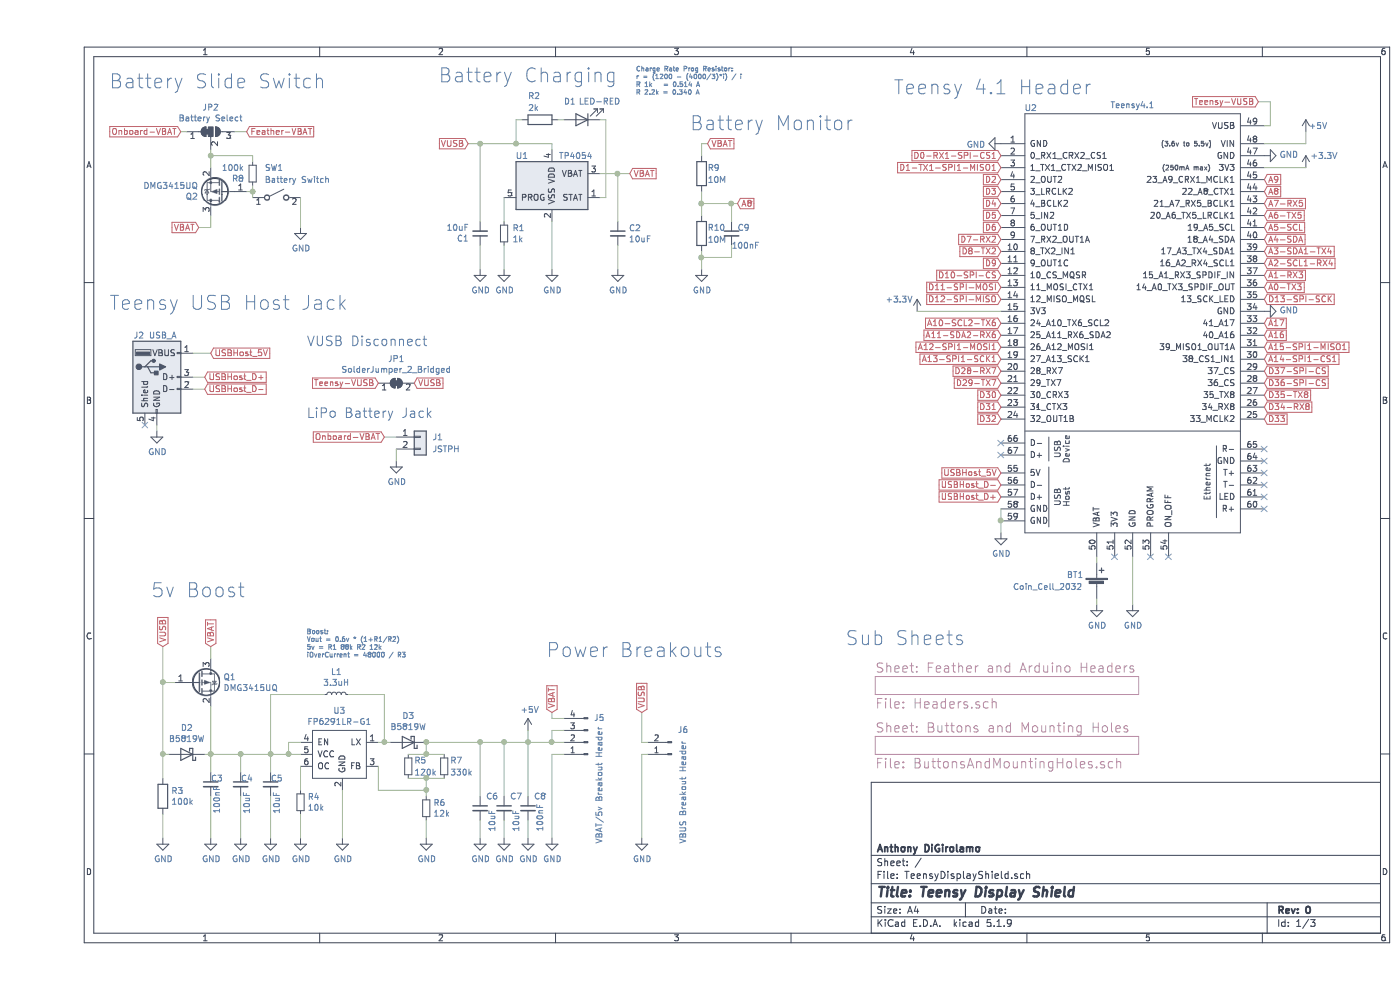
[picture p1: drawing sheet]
EESchema Schematic File Version 4
EELAYER 30 0
EELAYER END
$Descr A4 11693 8268
encoding utf-8
Sheet 1 3
Title "Teensy Display Shield"
Date ""
Rev "0"
Comp "Anthony DiGirolamo"
Comment1 ""
Comment2 ""
Comment3 ""
Comment4 ""
$EndDescr
$Comp
L power:GND #PWR010
U 1 1
P 1050 7000
F 0 "#PWR010" H 1050 6750 50  0001 C CNN
F 1 "GND" H 1055 6827 50  0000 C CNN
F 2 "" H 1050 7000 50  0001 C CNN
F 3 "" H 1050 7000 50  0001 C CNN
	1    1050 7000
	1    0    0    -1  
$EndComp
$Comp
L power:GND #PWR011
U 1 1
P 1450 7000
F 0 "#PWR011" H 1450 6750 50  0001 C CNN
F 1 "GND" H 1455 6827 50  0000 C CNN
F 2 "" H 1450 7000 50  0001 C CNN
F 3 "" H 1450 7000 50  0001 C CNN
	1    1450 7000
	1    0    0    -1  
$EndComp
Text GLabel 1450 2950 2    50   Input ~ 0
USBHost_5V
Text GLabel 1400 3250 2    50   Input ~ 0
USBHost_D-
Text GLabel 1400 3150 2    50   Input ~ 0
USBHost_D+
Text GLabel 8050 3950 0    50   Input ~ 0
USBHost_5V
Text GLabel 10250 2300 2    50   Input ~ 0
A1-RX3
Text GLabel 10250 3500 2    50   Input ~ 0
D33
Text GLabel 10250 3400 2    50   Input ~ 0
D34-RX8
Text GLabel 10250 3300 2    50   Input ~ 0
D35-TX8
Text GLabel 10250 3200 2    50   Input ~ 0
D36-SPI-CS
Text GLabel 10250 3100 2    50   Input ~ 0
D37-SPI-CS
Text GLabel 10250 3000 2    50   Input ~ 0
A14-SPI1-CS1
Text GLabel 10250 2900 2    50   Input ~ 0
A15-SPI1-MISO1
Text GLabel 10250 2800 2    50   Input ~ 0
A16
Text GLabel 10250 2700 2    50   Input ~ 0
A17
Text GLabel 8050 3500 0    50   Input ~ 0
D32
Text GLabel 8050 3400 0    50   Input ~ 0
D31
Text GLabel 8050 3300 0    50   Input ~ 0
D30
Text GLabel 8050 3000 0    50   Input ~ 0
A13-SPI1-SCK1
Text GLabel 8050 2900 0    50   Input ~ 0
A12-SPI1-MOSI1
Text GLabel 8050 2800 0    50   Input ~ 0
A11-SDA2-RX6
Text GLabel 8050 2700 0    50   Input ~ 0
A10-SCL2-TX6
Text GLabel 10200 850  0    50   Input ~ 0
Teensy-VUSB
Text GLabel 8050 2500 0    50   Input ~ 0
D12-SPI-MISO
Text GLabel 8050 2400 0    50   Input ~ 0
D11-SPI-MOSI
Text GLabel 8050 2300 0    50   Input ~ 0
D10-SPI-CS
Text GLabel 8050 2200 0    50   Input ~ 0
D9
Text GLabel 8050 2100 0    50   Input ~ 0
D8-TX2
Text GLabel 8050 2000 0    50   Input ~ 0
D7-RX2
Text GLabel 8050 1900 0    50   Input ~ 0
D6
Text GLabel 8050 1800 0    50   Input ~ 0
D5
Text GLabel 8050 1700 0    50   Input ~ 0
D4
Text GLabel 8050 1600 0    50   Input ~ 0
D3
Text GLabel 8050 1500 0    50   Input ~ 0
D2
Text GLabel 8050 1400 0    50   Input ~ 0
D1-TX1-SPI1-MISO1
Text GLabel 8050 1300 0    50   Input ~ 0
D0-RX1-SPI-CS1
Text GLabel 10250 1500 2    50   Input ~ 0
A9
Text GLabel 10250 1600 2    50   Input ~ 0
A8
Text GLabel 10250 1700 2    50   Input ~ 0
A7-RX5
Text GLabel 10250 1800 2    50   Input ~ 0
A6-TX5
Text GLabel 10250 2500 2    50   Input ~ 0
D13-SPI-SCK
Text GLabel 10250 2400 2    50   Input ~ 0
A0-TX3
Text GLabel 10250 2200 2    50   Input ~ 0
A2-SCL1-RX4
Text GLabel 10250 2000 2    50   Input ~ 0
A4-SDA
Text GLabel 10250 1900 2    50   Input ~ 0
A5-SCL
Text GLabel 8050 4150 0    50   Input ~ 0
USBHost_D+
Text GLabel 8050 4050 0    50   Input ~ 0
USBHost_D-
$Comp
L power:+3.3V #PWR019
U 1 1
P 10600 1400
F 0 "#PWR019" H 10600 1250 50  0001 C CNN
F 1 "+3.3V" H 10750 1500 50  0000 C CNN
F 2 "" H 10600 1400 50  0001 C CNN
F 3 "" H 10600 1400 50  0001 C CNN
	1    10600 1400
	1    0    0    -1  
$EndComp
$Comp
L power:GND #PWR09
U 1 1
P 9150 5050
F 0 "#PWR09" H 9150 4800 50  0001 C CNN
F 1 "GND" H 9155 4877 50  0000 C CNN
F 2 "" H 9150 5050 50  0001 C CNN
F 3 "" H 9150 5050 50  0001 C CNN
	1    9150 5050
	1    0    0    -1  
$EndComp
$Comp
L power:GND #PWR021
U 1 1
P 1000 3600
F 0 "#PWR021" H 1000 3350 50  0001 C CNN
F 1 "GND" H 1005 3427 50  0000 C CNN
F 2 "" H 1000 3600 50  0001 C CNN
F 3 "" H 1000 3600 50  0001 C CNN
	1    1000 3600
	1    0    0    -1  
$EndComp
Wire Wire Line
	1450 5400 1450 5500
Wire Wire Line
	10200 850  10300 850 
Wire Wire Line
	10300 850  10300 1050
Wire Wire Line
	10300 1050 10250 1050
Wire Wire Line
	10250 1400 10600 1400
Text Notes 7150 800  0    118  ~ 0
Teensy 4.1 Header
Text Notes 950  5000 0    118  ~ 0
5v Boost
Text GLabel 10250 2100 2    50   Input ~ 0
A3-SDA1-TX4
Text GLabel 8050 3100 0    50   Input ~ 0
D28-RX7
Text GLabel 8050 3200 0    50   Input ~ 0
D29-TX7
$Comp
L Teensy:Teensy4.1 U2
U 1 1
P 9150 3350
F 0 "U2" H 8300 5800 50  0000 C CNN
F 1 "Teensy4.1" H 9150 5824 50  0000 C CNN
F 2 "Teensy:Teensy41NoEthernet" H 8750 3750 50  0001 C CNN
F 3 "" H 8750 3750 50  0001 C CNN
	1    9150 3350
	1    0    0    -1  
$EndComp
$Comp
L Device:R R3
U 1 1
P 1050 6650
F 0 "R3" H 1120 6696 50  0000 L CNN
F 1 "100k" H 1120 6605 50  0000 L CNN
F 2 "Resistor_SMD:R_0603_1608Metric_Pad0.98x0.95mm_HandSolder" V 980 6650 50  0001 C CNN
F 3 "https://lcsc.com/product-detail/Chip-Resistor-Surface-Mount_Uniroyal-Elec-0603WAF1003T5E_C25803.html/?href=jlc-SMT" H 1050 6650 50  0001 C CNN
F 4 "C25803" H 1050 6650 50  0001 C CNN "LCSC"
	1    1050 6650
	1    0    0    -1  
$EndComp
$Comp
L Connector:USB_A J2
U 1 1
P 1000 3150
F 0 "J2" H 850 3500 50  0000 C CNN
F 1 "USB_A" H 1050 3500 50  0000 C CNN
F 2 "Connector_USB:USB_A_Molex_67643_Horizontal" H 1150 3100 50  0001 C CNN
F 3 " ~" H 1150 3100 50  0001 C CNN
	1    1000 3150
	1    0    0    -1  
$EndComp
Wire Wire Line
	1000 3550 1000 3600
NoConn ~ 900  3550
NoConn ~ 8050 3700
NoConn ~ 8050 3800
NoConn ~ 10250 3750
NoConn ~ 10250 3850
NoConn ~ 10250 3950
NoConn ~ 10250 4050
NoConn ~ 10250 4150
NoConn ~ 10250 4250
NoConn ~ 9000 4650
NoConn ~ 9300 4650
NoConn ~ 9450 4650
$Comp
L Device:Battery_Cell BT1
U 1 1
P 8850 4900
F 0 "BT1" H 8600 5000 50  0000 L CNN
F 1 "Coin_Cell_2032" H 8150 4900 50  0000 L CNN
F 2 "Teensy:CoinCell2032HarwinS8421-45R-HandSolder" V 8850 4960 50  0001 C CNN
F 3 "~" V 8850 4960 50  0001 C CNN
	1    8850 4900
	1    0    0    -1  
$EndComp
$Comp
L power:GND #PWR08
U 1 1
P 8850 5050
F 0 "#PWR08" H 8850 4800 50  0001 C CNN
F 1 "GND" H 8855 4877 50  0000 C CNN
F 2 "" H 8850 5050 50  0001 C CNN
F 3 "" H 8850 5050 50  0001 C CNN
	1    8850 5050
	1    0    0    -1  
$EndComp
Wire Wire Line
	1450 5900 1450 6300
Text Notes 2250 5500 0    39   ~ 0
Boost:\nVout = 0.6v * (1+R1/R2)\n5v = R1 88k R2 12k\niOverCurrent = 48000 / R3
$Comp
L Device:R_Small R4
U 1 1
P 2200 6700
F 0 "R4" H 2259 6746 50  0000 L CNN
F 1 "10k" H 2259 6655 50  0000 L CNN
F 2 "Resistor_SMD:R_0603_1608Metric_Pad0.98x0.95mm_HandSolder" H 2200 6700 50  0001 C CNN
F 3 "https://lcsc.com/product-detail/Chip-Resistor-Surface-Mount_Uniroyal-Elec-0603WAF1002T5E_C25804.html/?href=jlc-SMT" H 2200 6700 50  0001 C CNN
F 4 "C25804" H 2200 6700 50  0001 C CNN "LCSC"
	1    2200 6700
	1    0    0    -1  
$EndComp
$Comp
L Device:C_Small C5
U 1 1
P 1950 6550
F 0 "C5" H 1950 6600 50  0000 L CNN
F 1 "10uF" V 2000 6300 50  0000 L CNN
F 2 "Capacitor_SMD:C_1206_3216Metric_Pad1.33x1.80mm_HandSolder" H 1950 6550 50  0001 C CNN
F 3 "https://lcsc.com/product-detail/Multilayer-Ceramic-Capacitors-MLCC-SMD-SMT_SAMSUNG_CL31A106KBHNNNE_10uF-106-10-50V_C13585.html/?href=jlc-SMT" H 1950 6550 50  0001 C CNN
F 4 "C13585" H 1950 6550 50  0001 C CNN "LCSC"
	1    1950 6550
	1    0    0    -1  
$EndComp
Wire Wire Line
	1450 6300 1450 6450
Connection ~ 1450 6300
Wire Wire Line
	1450 6650 1450 7000
$Comp
L power:GND #PWR014
U 1 1
P 2200 7000
F 0 "#PWR014" H 2200 6750 50  0001 C CNN
F 1 "GND" H 2205 6827 50  0000 C CNN
F 2 "" H 2200 7000 50  0001 C CNN
F 3 "" H 2200 7000 50  0001 C CNN
	1    2200 7000
	1    0    0    -1  
$EndComp
$Comp
L power:GND #PWR012
U 1 1
P 1700 7000
F 0 "#PWR012" H 1700 6750 50  0001 C CNN
F 1 "GND" H 1705 6827 50  0000 C CNN
F 2 "" H 1700 7000 50  0001 C CNN
F 3 "" H 1700 7000 50  0001 C CNN
	1    1700 7000
	1    0    0    -1  
$EndComp
$Comp
L Teensy:FP6291LR-G1 U3
U 1 1
P 2450 5850
F 0 "U3" H 2525 5765 50  0000 C CNN
F 1 "FP6291LR-G1" H 2525 5674 50  0000 C CNN
F 2 "Package_TO_SOT_SMD:SOT-23-6" H 2450 5850 197 0001 C CNN
F 3 "https://lcsc.com/product-detail/DC-DC-Converters_Feeling-Tech-FP6291LR-G1_C18701.html" H 2450 5850 197 0001 C CNN
F 4 "C18701" H 2450 5850 50  0001 C CNN "LCSC"
	1    2450 5850
	1    0    0    -1  
$EndComp
$Comp
L power:GND #PWR017
U 1 1
P 2550 7000
F 0 "#PWR017" H 2550 6750 50  0001 C CNN
F 1 "GND" H 2555 6827 50  0000 C CNN
F 2 "" H 2550 7000 50  0001 C CNN
F 3 "" H 2550 7000 50  0001 C CNN
	1    2550 7000
	1    0    0    -1  
$EndComp
Wire Wire Line
	2550 6600 2550 7000
$Comp
L Device:D_Schottky D3
U 1 1
P 3100 6200
F 0 "D3" H 3100 5983 50  0000 C CNN
F 1 "B5819W" H 3100 6074 50  0000 C CNN
F 2 "Diode_SMD:D_SOD-123" H 3100 6200 50  0001 C CNN
F 3 "https://lcsc.com/product-detail/Schottky-Barrier-Diodes-SBD_Changjiang-Electronics-Tech-CJ-B5819W_C8598.html/?href=jlc-SMT" H 3100 6200 50  0001 C CNN
F 4 "C8598" H 3100 6200 50  0001 C CNN "LCSC"
	1    3100 6200
	-1   0    0    1   
$EndComp
$Comp
L Device:L_Small L1
U 1 1
P 2500 5800
F 0 "L1" V 2685 5800 50  0000 C CNN
F 1 "3.3uH" V 2594 5800 50  0000 C CNN
F 2 "Inductor_SMD:L_Sunlord_MWSA0518_5.4x5.2mm" H 2500 5800 50  0001 C CNN
F 3 "https://lcsc.com/product-detail/Power-Inductors_Sunlord-MWSA0402S-3R3MT_C408336.html/?href=jlc-SMT" H 2500 5800 50  0001 C CNN
F 4 "C408336" H 2500 5800 50  0001 C CNN "LCSC"
	1    2500 5800
	0    -1   -1   0   
$EndComp
Wire Wire Line
	1700 6650 1700 7000
Wire Wire Line
	1700 6300 1700 6450
Wire Wire Line
	2850 6200 2900 6200
Connection ~ 2900 6200
Wire Wire Line
	2900 6200 2950 6200
$Comp
L Device:R_Small R5
U 1 1
P 3100 6400
F 0 "R5" H 3150 6450 50  0000 L CNN
F 1 "120k" H 3150 6350 50  0000 L CNN
F 2 "Resistor_SMD:R_0603_1608Metric_Pad0.98x0.95mm_HandSolder" H 3100 6400 50  0001 C CNN
F 3 "https://lcsc.com/product-detail/Chip-Resistor-Surface-Mount_Uniroyal-Elec-0603WAF1203T5E_C25808.html/?href=jlc-SMT" H 3100 6400 50  0001 C CNN
F 4 "C25808" H 3100 6400 50  0001 C CNN "LCSC"
	1    3100 6400
	1    0    0    -1  
$EndComp
$Comp
L Device:R_Small R6
U 1 1
P 3250 6750
F 0 "R6" H 3309 6796 50  0000 L CNN
F 1 "12k" H 3309 6705 50  0000 L CNN
F 2 "Resistor_SMD:R_0603_1608Metric_Pad0.98x0.95mm_HandSolder" H 3250 6750 50  0001 C CNN
F 3 "https://lcsc.com/product-detail/Chip-Resistor-Surface-Mount_Uniroyal-Elec-0603WAF1202T5E_C22790.html/?href=jlc-SMT" H 3250 6750 50  0001 C CNN
F 4 "C22790" H 3250 6750 50  0001 C CNN "LCSC"
	1    3250 6750
	1    0    0    -1  
$EndComp
$Comp
L Device:R_Small R7
U 1 1
P 3400 6400
F 0 "R7" H 3450 6450 50  0000 L CNN
F 1 "330k" H 3450 6350 50  0000 L CNN
F 2 "Resistor_SMD:R_0603_1608Metric_Pad0.98x0.95mm_HandSolder" H 3400 6400 50  0001 C CNN
F 3 "https://lcsc.com/product-detail/Chip-Resistor-Surface-Mount_Uniroyal-Elec-0603WAF3303T5E_C23137.html/?href=jlc-SMT" H 3400 6400 50  0001 C CNN
F 4 "C23137" H 3400 6400 50  0001 C CNN "LCSC"
	1    3400 6400
	1    0    0    -1  
$EndComp
Wire Wire Line
	2850 6400 2850 6600
Wire Wire Line
	2850 6600 3250 6600
Wire Wire Line
	3250 6600 3250 6650
$Comp
L power:GND #PWR022
U 1 1
P 3250 7000
F 0 "#PWR022" H 3250 6750 50  0001 C CNN
F 1 "GND" H 3255 6827 50  0000 C CNN
F 2 "" H 3250 7000 50  0001 C CNN
F 3 "" H 3250 7000 50  0001 C CNN
	1    3250 7000
	1    0    0    -1  
$EndComp
$Comp
L power:GND #PWR027
U 1 1
P 3700 7000
F 0 "#PWR027" H 3700 6750 50  0001 C CNN
F 1 "GND" H 3705 6827 50  0000 C CNN
F 2 "" H 3700 7000 50  0001 C CNN
F 3 "" H 3700 7000 50  0001 C CNN
	1    3700 7000
	1    0    0    -1  
$EndComp
Wire Wire Line
	3900 6850 3900 7000
Wire Wire Line
	3700 6850 3700 7000
$Comp
L Device:C_Small C6
U 1 1
P 3700 6750
F 0 "C6" H 3750 6850 50  0000 L CNN
F 1 "10uF" V 3800 6550 50  0000 L CNN
F 2 "Capacitor_SMD:C_1206_3216Metric_Pad1.33x1.80mm_HandSolder" H 3700 6750 50  0001 C CNN
F 3 "https://lcsc.com/product-detail/Multilayer-Ceramic-Capacitors-MLCC-SMD-SMT_SAMSUNG_CL31A106KBHNNNE_10uF-106-10-50V_C13585.html/?href=jlc-SMT" H 3700 6750 50  0001 C CNN
F 4 "C13585" H 3700 6750 50  0001 C CNN "LCSC"
	1    3700 6750
	1    0    0    -1  
$EndComp
$Comp
L power:GND #PWR028
U 1 1
P 3900 7000
F 0 "#PWR028" H 3900 6750 50  0001 C CNN
F 1 "GND" H 3905 6827 50  0000 C CNN
F 2 "" H 3900 7000 50  0001 C CNN
F 3 "" H 3900 7000 50  0001 C CNN
	1    3900 7000
	1    0    0    -1  
$EndComp
$Comp
L Device:C_Small C7
U 1 1
P 3900 6750
F 0 "C7" H 3950 6850 50  0000 L CNN
F 1 "10uF" V 4000 6550 50  0000 L CNN
F 2 "Capacitor_SMD:C_1206_3216Metric_Pad1.33x1.80mm_HandSolder" H 3900 6750 50  0001 C CNN
F 3 "https://lcsc.com/product-detail/Multilayer-Ceramic-Capacitors-MLCC-SMD-SMT_SAMSUNG_CL31A106KBHNNNE_10uF-106-10-50V_C13585.html/?href=jlc-SMT" H 3900 6750 50  0001 C CNN
F 4 "C13585" H 3900 6750 50  0001 C CNN "LCSC"
	1    3900 6750
	1    0    0    -1  
$EndComp
Wire Wire Line
	3700 6650 3700 6200
$Comp
L power:+5V #PWR029
U 1 1
P 4100 6100
F 0 "#PWR029" H 4100 5950 50  0001 C CNN
F 1 "+5V" H 4115 6273 50  0000 C CNN
F 2 "" H 4100 6100 50  0001 C CNN
F 3 "" H 4100 6100 50  0001 C CNN
	1    4100 6100
	1    0    0    -1  
$EndComp
Wire Wire Line
	3250 6850 3250 7000
$Comp
L power:+5V #PWR018
U 1 1
P 10600 1100
F 0 "#PWR018" H 10600 950 50  0001 C CNN
F 1 "+5V" H 10700 1150 50  0000 C CNN
F 2 "" H 10600 1100 50  0001 C CNN
F 3 "" H 10600 1100 50  0001 C CNN
	1    10600 1100
	1    0    0    -1  
$EndComp
Wire Wire Line
	1050 6800 1050 7000
Wire Wire Line
	8050 4250 8050 4350
Connection ~ 8050 4350
$Comp
L power:GND #PWR04
U 1 1
P 8050 1200
F 0 "#PWR04" H 8050 950 50  0001 C CNN
F 1 "GND" V 8055 1072 50  0000 R CNN
F 2 "" H 8050 1200 50  0001 C CNN
F 3 "" H 8050 1200 50  0001 C CNN
	1    8050 1200
	0    1    1    0   
$EndComp
$Comp
L power:GND #PWR016
U 1 1
P 10250 2600
F 0 "#PWR016" H 10250 2350 50  0001 C CNN
F 1 "GND" V 10255 2472 50  0000 R CNN
F 2 "" H 10250 2600 50  0001 C CNN
F 3 "" H 10250 2600 50  0001 C CNN
	1    10250 2600
	0    -1   -1   0   
$EndComp
$Comp
L power:GND #PWR015
U 1 1
P 10250 1300
F 0 "#PWR015" H 10250 1050 50  0001 C CNN
F 1 "GND" V 10255 1172 50  0000 R CNN
F 2 "" H 10250 1300 50  0001 C CNN
F 3 "" H 10250 1300 50  0001 C CNN
	1    10250 1300
	0    -1   -1   0   
$EndComp
$Comp
L Device:C_Small C4
U 1 1
P 1700 6550
F 0 "C4" H 1700 6600 50  0000 L CNN
F 1 "10uF" V 1750 6300 50  0000 L CNN
F 2 "Capacitor_SMD:C_1206_3216Metric_Pad1.33x1.80mm_HandSolder" H 1700 6550 50  0001 C CNN
F 3 "https://lcsc.com/product-detail/Multilayer-Ceramic-Capacitors-MLCC-SMD-SMT_SAMSUNG_CL31A106KBHNNNE_10uF-106-10-50V_C13585.html/?href=jlc-SMT" H 1700 6550 50  0001 C CNN
F 4 "C13585" H 1700 6550 50  0001 C CNN "LCSC"
	1    1700 6550
	1    0    0    -1  
$EndComp
Wire Wire Line
	10600 1100 10600 1200
Wire Wire Line
	10600 1200 10250 1200
$Comp
L power:+3.3V #PWR01
U 1 1
P 7350 2600
F 0 "#PWR01" H 7350 2450 50  0001 C CNN
F 1 "+3.3V" H 7200 2700 50  0000 C CNN
F 2 "" H 7350 2600 50  0001 C CNN
F 3 "" H 7350 2600 50  0001 C CNN
	1    7350 2600
	1    0    0    -1  
$EndComp
Wire Wire Line
	8050 2600 7350 2600
$Comp
L Device:D_Schottky D2
U 1 1
P 1250 6300
F 0 "D2" H 1250 6083 50  0000 C CNN
F 1 "B5819W" H 1250 6174 50  0000 C CNN
F 2 "Diode_SMD:D_SOD-123" H 1250 6300 50  0001 C CNN
F 3 "https://lcsc.com/product-detail/Schottky-Barrier-Diodes-SBD_Changjiang-Electronics-Tech-CJ-B5819W_C8598.html/?href=jlc-SMT" H 1250 6300 50  0001 C CNN
F 4 "C8598" H 1250 6300 50  0001 C CNN "LCSC"
	1    1250 6300
	-1   0    0    1   
$EndComp
Connection ~ 1050 5700
Wire Wire Line
	1050 5400 1050 5700
$Comp
L Transistor_FET:AO3401A Q1
U 1 1
P 1350 5700
F 0 "Q1" H 1555 5746 50  0000 L CNN
F 1 "DMG3415UQ" H 1555 5655 50  0000 L CNN
F 2 "Package_TO_SOT_SMD:SOT-23" H 1550 5625 50  0001 L CIN
F 3 "https://lcsc.com/product-detail/MOSFET_Diodes-Incorporated-DMG3415UQ-7_C459537.html/?href=jlc-SMT" H 1350 5700 50  0001 L CNN
F 4 "C459537" H 1350 5700 50  0001 C CNN "LCSC"
	1    1350 5700
	1    0    0    -1  
$EndComp
Text GLabel 1050 5400 1    50   Input ~ 0
VUSB
Text GLabel 1450 5400 1    50   Input ~ 0
VBAT
Wire Wire Line
	3900 6200 3900 6650
$Comp
L power:GND #PWR031
U 1 1
P 4300 7000
F 0 "#PWR031" H 4300 6750 50  0001 C CNN
F 1 "GND" H 4305 6827 50  0000 C CNN
F 2 "" H 4300 7000 50  0001 C CNN
F 3 "" H 4300 7000 50  0001 C CNN
	1    4300 7000
	1    0    0    -1  
$EndComp
Wire Wire Line
	4300 6300 4300 7000
Text GLabel 4300 5950 1    50   Input ~ 0
VBAT
$Comp
L Switch:SW_SPST SW1
U 1 1
P 2000 1650
F 0 "SW1" H 1900 1900 50  0000 L CNN
F 1 "Battery Switch" H 1900 1800 50  0000 L CNN
F 2 "Connector_PinHeader_2.54mm:PinHeader_1x03_P2.54mm_Vertical" H 2000 1650 50  0001 C CNN
F 3 "~" H 2000 1650 50  0001 C CNN
	1    2000 1650
	1    0    0    -1  
$EndComp
$Comp
L Device:R_Small R8
U 1 1
P 1800 1450
F 0 "R8" H 1870 1496 50  0000 L CNN
F 1 "100k" H 1870 1405 50  0000 L CNN
F 2 "Resistor_SMD:R_0603_1608Metric_Pad0.98x0.95mm_HandSolder" V 1730 1450 50  0001 C CNN
F 3 "https://lcsc.com/product-detail/Chip-Resistor-Surface-Mount_Uniroyal-Elec-0603WAF1003T5E_C25803.html/?href=jlc-SMT" H 1800 1450 50  0001 C CNN
F 4 "C25803" H 1800 1450 50  0001 C CNN "LCSC"
	1    1800 1450
	-1   0    0    1   
$EndComp
$Comp
L Transistor_FET:AO3401A Q2
U 1 1
P 1550 1600
F 0 "Q2" H 1755 1646 50  0000 L CNN
F 1 "DMG3415UQ" H 1755 1555 50  0000 L CNN
F 2 "Package_TO_SOT_SMD:SOT-23" H 1750 1525 50  0001 L CIN
F 3 "https://lcsc.com/product-detail/MOSFET_Diodes-Incorporated-DMG3415UQ-7_C459537.html/?href=jlc-SMT" H 1550 1600 50  0001 L CNN
F 4 "C459537" H 1550 1600 50  0001 C CNN "LCSC"
	1    1550 1600
	-1   0    0    1   
$EndComp
Text Notes 600  750  0    118  ~ 0
Battery Slide Switch
Text GLabel 2850 3200 0    50   Input ~ 0
Teensy-VUSB
$Comp
L Jumper:SolderJumper_2_Bridged JP1
U 1 1
P 3000 3200
F 0 "JP1" H 3000 3405 50  0000 C CNN
F 1 "SolderJumper_2_Bridged" H 3000 3314 50  0000 C CNN
F 2 "Jumper:SolderJumper-2_P1.3mm_Bridged2Bar_Pad1.0x1.5mm" H 3000 3200 50  0001 C CNN
F 3 "~" H 3000 3200 50  0001 C CNN
	1    3000 3200
	1    0    0    -1  
$EndComp
Text GLabel 3150 3200 2    50   Input ~ 0
VUSB
Text GLabel 1350 1900 0    50   Input ~ 0
VBAT
$Comp
L Device:C_Small C3
U 1 1
P 1450 6550
F 0 "C3" H 1450 6600 50  0000 L CNN
F 1 "100nF" V 1500 6300 50  0000 L CNN
F 2 "Capacitor_SMD:C_1206_3216Metric_Pad1.33x1.80mm_HandSolder" H 1450 6550 50  0001 C CNN
F 3 "https://lcsc.com/product-detail/Multilayer-Ceramic-Capacitors-MLCC-SMD-SMT_SAMSUNG_CL31B104KBCNNNC_100nF-104-10-50V_C24497.html/?href=jlc-SMT" H 1450 6550 50  0001 C CNN
F 4 "C24497" H 1450 6550 50  0001 C CNN "LCSC"
	1    1450 6550
	1    0    0    -1  
$EndComp
Wire Wire Line
	1950 6300 1950 6450
Connection ~ 1950 6300
$Comp
L power:GND #PWR013
U 1 1
P 1950 7000
F 0 "#PWR013" H 1950 6750 50  0001 C CNN
F 1 "GND" H 1955 6827 50  0000 C CNN
F 2 "" H 1950 7000 50  0001 C CNN
F 3 "" H 1950 7000 50  0001 C CNN
	1    1950 7000
	1    0    0    -1  
$EndComp
Wire Wire Line
	1950 6650 1950 7000
Connection ~ 3700 6200
Wire Wire Line
	3700 6200 3900 6200
Wire Wire Line
	4100 6850 4100 7000
$Comp
L power:GND #PWR030
U 1 1
P 4100 7000
F 0 "#PWR030" H 4100 6750 50  0001 C CNN
F 1 "GND" H 4105 6827 50  0000 C CNN
F 2 "" H 4100 7000 50  0001 C CNN
F 3 "" H 4100 7000 50  0001 C CNN
	1    4100 7000
	1    0    0    -1  
$EndComp
$Comp
L Device:C_Small C8
U 1 1
P 4100 6750
F 0 "C8" H 4150 6850 50  0000 L CNN
F 1 "100nF" V 4200 6550 50  0000 L CNN
F 2 "Capacitor_SMD:C_1206_3216Metric_Pad1.33x1.80mm_HandSolder" H 4100 6750 50  0001 C CNN
F 3 "https://lcsc.com/product-detail/Multilayer-Ceramic-Capacitors-MLCC-SMD-SMT_SAMSUNG_CL31B104KBCNNNC_100nF-104-10-50V_C24497.html/?href=jlc-SMT" H 4100 6750 50  0001 C CNN
F 4 "C24497" H 4100 6750 50  0001 C CNN "LCSC"
	1    4100 6750
	1    0    0    -1  
$EndComp
Wire Wire Line
	4100 6650 4100 6200
Connection ~ 4100 6200
Wire Wire Line
	4100 6100 4100 6200
Text GLabel 5050 5950 1    50   Input ~ 0
VUSB
$Comp
L power:GND #PWR034
U 1 1
P 5050 7000
F 0 "#PWR034" H 5050 6750 50  0001 C CNN
F 1 "GND" H 5055 6827 50  0000 C CNN
F 2 "" H 5050 7000 50  0001 C CNN
F 3 "" H 5050 7000 50  0001 C CNN
	1    5050 7000
	1    0    0    -1  
$EndComp
Wire Wire Line
	5050 5950 5050 6200
Wire Wire Line
	5050 6200 5100 6200
Wire Wire Line
	5050 7000 5050 6300
Wire Wire Line
	5050 6300 5100 6300
$Comp
L Connector:Conn_01x02_Male J6
U 1 1
P 5300 6300
F 0 "J6" H 5250 6100 50  0000 R CNN
F 1 "VBUS Breakout Header" V 5200 7050 50  0000 R CNN
F 2 "Connector_PinHeader_2.54mm:PinHeader_1x02_P2.54mm_Vertical" H 5300 6300 50  0001 C CNN
F 3 "~" H 5300 6300 50  0001 C CNN
	1    5300 6300
	-1   0    0    1   
$EndComp
$Comp
L Connector:Conn_01x04_Male J5
U 1 1
P 4600 6200
F 0 "J5" H 4550 6000 50  0000 R CNN
F 1 "VBAT/5v Breakout Header" V 4500 7050 50  0000 R CNN
F 2 "Connector_PinHeader_2.54mm:PinHeader_1x04_P2.54mm_Vertical" H 4600 6200 50  0001 C CNN
F 3 "~" H 4600 6200 50  0001 C CNN
	1    4600 6200
	-1   0    0    1   
$EndComp
Wire Wire Line
	4300 5950 4300 6000
Wire Wire Line
	4300 6000 4400 6000
Wire Wire Line
	4300 6100 4400 6100
Wire Wire Line
	4100 6200 4300 6200
Wire Wire Line
	4300 6300 4400 6300
Wire Wire Line
	4300 6100 4300 6200
Connection ~ 4300 6200
Wire Wire Line
	4300 6200 4400 6200
$Comp
L Jumper:SolderJumper_3_Bridged12 JP2
U 1 1
P 1450 1100
F 0 "JP2" H 1450 1305 50  0000 C CNN
F 1 "Battery Select" H 1450 1214 50  0000 C CNN
F 2 "Jumper:SolderJumper-3_P1.3mm_Bridged12_Pad1.0x1.5mm" H 1450 1100 50  0001 C CNN
F 3 "~" H 1450 1100 50  0001 C CNN
	1    1450 1100
	1    0    0    -1  
$EndComp
Wire Wire Line
	1650 1100 1750 1100
Text GLabel 1200 1100 0    50   Input ~ 0
Onboard-VBAT
$Comp
L Connector_Generic:Conn_01x02 J1
U 1 1
P 3200 3650
F 0 "J1" H 3300 3650 50  0000 L CNN
F 1 "JSTPH" H 3300 3550 50  0000 L CNN
F 2 "Connector_JST:JST_PH_S2B-PH-K_1x02_P2.00mm_Horizontal" H 3200 3650 50  0001 C CNN
F 3 "~" H 3200 3650 50  0001 C CNN
	1    3200 3650
	1    0    0    -1  
$EndComp
$Comp
L power:GND #PWR035
U 1 1
P 2200 1900
F 0 "#PWR035" H 2200 1650 50  0001 C CNN
F 1 "GND" H 2205 1727 50  0000 C CNN
F 2 "" H 2200 1900 50  0001 C CNN
F 3 "" H 2200 1900 50  0001 C CNN
	1    2200 1900
	1    0    0    -1  
$EndComp
Text GLabel 2900 3650 0    50   Input ~ 0
Onboard-VBAT
Wire Wire Line
	2900 3650 3000 3650
$Comp
L power:GND #PWR020
U 1 1
P 3000 3850
F 0 "#PWR020" H 3000 3600 50  0001 C CNN
F 1 "GND" H 3005 3677 50  0000 C CNN
F 2 "" H 3000 3850 50  0001 C CNN
F 3 "" H 3000 3850 50  0001 C CNN
	1    3000 3850
	1    0    0    -1  
$EndComp
Wire Wire Line
	3000 3750 3000 3850
Text GLabel 1750 1100 2    50   Input ~ 0
Feather-VBAT
Wire Wire Line
	1450 1900 1450 1800
Wire Wire Line
	1450 1250 1450 1300
Wire Wire Line
	1750 1600 1800 1600
Wire Wire Line
	1800 1600 1800 1550
Wire Wire Line
	1450 1300 1800 1300
Wire Wire Line
	1800 1300 1800 1350
Connection ~ 1450 1300
Wire Wire Line
	1450 1300 1450 1400
Wire Wire Line
	1800 1600 1800 1650
Connection ~ 1800 1600
Wire Wire Line
	1450 1900 1350 1900
Wire Wire Line
	1250 1100 1200 1100
$Sheet
S 7000 5650 2200 150 
U 602C4EF2
F0 "Feather and Arduino Headers" 79
F1 "Headers.sch" 79
$EndSheet
$Sheet
S 7000 6150 2200 150 
U 60352106
F0 "Buttons and Mounting Holes" 79
F1 "ButtonsAndMountingHoles.sch" 79
$EndSheet
Wire Wire Line
	4000 1200 4300 1200
Connection ~ 4000 1200
Wire Wire Line
	4000 1000 4000 1200
Wire Wire Line
	4050 1000 4000 1000
Wire Wire Line
	4400 1000 4350 1000
Wire Wire Line
	4750 1000 4700 1000
Wire Wire Line
	4750 1650 4750 1000
Wire Wire Line
	4700 1650 4750 1650
Wire Wire Line
	3700 1200 4000 1200
Connection ~ 3700 1200
Wire Wire Line
	4300 1200 4300 1250
Wire Wire Line
	3600 1200 3700 1200
$Comp
L power:GND #PWR02
U 1 1
P 3700 2250
F 0 "#PWR02" H 3700 2000 50  0001 C CNN
F 1 "GND" H 3705 2077 50  0000 C CNN
F 2 "" H 3700 2250 50  0001 C CNN
F 3 "" H 3700 2250 50  0001 C CNN
	1    3700 2250
	1    0    0    -1  
$EndComp
Text GLabel 3600 1200 0    50   Input ~ 0
VUSB
Wire Wire Line
	4850 1450 4950 1450
Connection ~ 4850 1450
Wire Wire Line
	4700 1450 4850 1450
Text Notes 5000 800  0    39   ~ 0
Charge Rate Prog Resistor:\nr = (1200 - (4000/3)*i) / i\nR 1k   = 0.514 A\nR 2.2k = 0.340 A
$Comp
L Device:R_Small R1
U 1 1
P 3900 1950
F 0 "R1" H 3970 1996 50  0000 L CNN
F 1 "1k" H 3970 1905 50  0000 L CNN
F 2 "Resistor_SMD:R_0603_1608Metric_Pad0.98x0.95mm_HandSolder" V 3830 1950 50  0001 C CNN
F 3 "https://lcsc.com/product-detail/Chip-Resistor-Surface-Mount_Uniroyal-Elec-0603WAF1001T5E_C21190.html/?href=jlc-SMT" H 3900 1950 50  0001 C CNN
F 4 "C21190" H 3900 1950 50  0001 C CNN "LCSC"
	1    3900 1950
	1    0    0    -1  
$EndComp
$Comp
L Device:C_Small C2
U 1 1
P 4850 1950
F 0 "C2" H 4942 1996 50  0000 L CNN
F 1 "10uF" H 4942 1905 50  0000 L CNN
F 2 "Capacitor_SMD:C_1206_3216Metric_Pad1.33x1.80mm_HandSolder" H 4850 1950 50  0001 C CNN
F 3 "https://lcsc.com/product-detail/Multilayer-Ceramic-Capacitors-MLCC-SMD-SMT_SAMSUNG_CL31A106KBHNNNE_10uF-106-10-50V_C13585.html/?href=jlc-SMT" H 4850 1950 50  0001 C CNN
F 4 "C13585" H 4850 1950 50  0001 C CNN "LCSC"
	1    4850 1950
	1    0    0    -1  
$EndComp
$Comp
L Device:R R2
U 1 1
P 4200 1000
F 0 "R2" V 4000 900 50  0000 L CNN
F 1 "2k" V 4100 900 50  0000 L CNN
F 2 "Resistor_SMD:R_0603_1608Metric_Pad0.98x0.95mm_HandSolder" V 4130 1000 50  0001 C CNN
F 3 "https://lcsc.com/product-detail/Chip-Resistor-Surface-Mount_Uniroyal-Elec-0603WAF2001T5E_C22975.html/?href=jlc-SMT" H 4200 1000 50  0001 C CNN
F 4 "C22975" H 4200 1000 50  0001 C CNN "LCSC"
	1    4200 1000
	0    1    1    0   
$EndComp
$Comp
L Device:LED D1
U 1 1
P 4550 1000
F 0 "D1" H 4650 850 50  0000 C CNN
F 1 "LED-RED" H 4400 850 50  0000 C CNN
F 2 "LED_SMD:LED_0603_1608Metric_Pad1.05x0.95mm_HandSolder" H 4550 1000 50  0001 C CNN
F 3 "https://lcsc.com/product-detail/Light-Emitting-Diodes-LED_Hubei-KENTO-Elec-KT-0603R_C2286.html/?href=jlc-SMT" H 4550 1000 50  0001 C CNN
F 4 "C2286" H 4550 1000 50  0001 C CNN "LCSC"
	1    4550 1000
	-1   0    0    1   
$EndComp
$Comp
L Battery_Management:MCP73831-2-OT U1
U 1 1
P 4300 1550
F 0 "U1" H 4050 1800 50  0000 C CNN
F 1 "TP4054" H 4500 1800 50  0000 C CNN
F 2 "Package_TO_SOT_SMD:SOT-23-5" H 4350 1300 50  0001 L CIN
F 3 "https://lcsc.com/product-detail/PMIC-Battery-Management_TP4054_C32574.html/?href=jlc-SMT" H 4150 1500 50  0001 C CNN
F 4 "C32574" H 4300 1550 50  0001 C CNN "LCSC"
	1    4300 1550
	1    0    0    -1  
$EndComp
Text GLabel 4950 1450 2    50   Input ~ 0
VBAT
Text Notes 3350 700  0    118  ~ 0
Battery Charging
$Comp
L power:GND #PWR07
U 1 1
P 4850 2250
F 0 "#PWR07" H 4850 2000 50  0001 C CNN
F 1 "GND" H 4855 2077 50  0000 C CNN
F 2 "" H 4850 2250 50  0001 C CNN
F 3 "" H 4850 2250 50  0001 C CNN
	1    4850 2250
	1    0    0    -1  
$EndComp
$Comp
L power:GND #PWR06
U 1 1
P 4300 2250
F 0 "#PWR06" H 4300 2000 50  0001 C CNN
F 1 "GND" H 4305 2077 50  0000 C CNN
F 2 "" H 4300 2250 50  0001 C CNN
F 3 "" H 4300 2250 50  0001 C CNN
	1    4300 2250
	1    0    0    -1  
$EndComp
$Comp
L power:GND #PWR03
U 1 1
P 3900 2250
F 0 "#PWR03" H 3900 2000 50  0001 C CNN
F 1 "GND" H 3905 2077 50  0000 C CNN
F 2 "" H 3900 2250 50  0001 C CNN
F 3 "" H 3900 2250 50  0001 C CNN
	1    3900 2250
	1    0    0    -1  
$EndComp
Wire Wire Line
	2200 1650 2200 1900
Wire Wire Line
	5550 1200 5550 1300
Wire Wire Line
	5550 1700 5800 1700
$Comp
L Device:R R10
U 1 1
P 5550 1950
F 0 "R10" H 5600 2000 50  0000 L CNN
F 1 "10M" H 5600 1900 50  0000 L CNN
F 2 "Resistor_SMD:R_0603_1608Metric_Pad0.98x0.95mm_HandSolder" V 5480 1950 50  0001 C CNN
F 3 "https://lcsc.com/product-detail/Chip-Resistor-Surface-Mount_Uniroyal-Elec-0603WAF1005T5E_C7250.html/?href=jlc-SMT" H 5550 1950 50  0001 C CNN
F 4 "C7250" H 5550 1950 50  0001 C CNN "LCSC"
	1    5550 1950
	1    0    0    -1  
$EndComp
$Comp
L Device:R R9
U 1 1
P 5550 1450
F 0 "R9" H 5600 1500 50  0000 L CNN
F 1 "10M" H 5600 1400 50  0000 L CNN
F 2 "Resistor_SMD:R_0603_1608Metric_Pad0.98x0.95mm_HandSolder" V 5480 1450 50  0001 C CNN
F 3 "https://lcsc.com/product-detail/Chip-Resistor-Surface-Mount_Uniroyal-Elec-0603WAF1005T5E_C7250.html/?href=jlc-SMT" H 5550 1450 50  0001 C CNN
F 4 "C7250" H 5550 1450 50  0001 C CNN "LCSC"
	1    5550 1450
	1    0    0    -1  
$EndComp
Wire Wire Line
	5550 1700 5550 1800
Connection ~ 5550 1700
Wire Wire Line
	5550 1600 5550 1700
Wire Wire Line
	5550 1200 5600 1200
Connection ~ 5800 1700
$Comp
L power:GND #PWR036
U 1 1
P 5550 2250
F 0 "#PWR036" H 5550 2000 50  0001 C CNN
F 1 "GND" H 5555 2077 50  0000 C CNN
F 2 "" H 5550 2250 50  0001 C CNN
F 3 "" H 5550 2250 50  0001 C CNN
	1    5550 2250
	1    0    0    -1  
$EndComp
Wire Wire Line
	5550 2100 5550 2150
Wire Wire Line
	5800 2050 5800 2150
Wire Wire Line
	5800 2150 5550 2150
Connection ~ 5550 2150
Wire Wire Line
	5550 2150 5550 2250
Wire Wire Line
	5800 1700 5800 1850
Text GLabel 5850 1700 2    50   Input ~ 0
A8
Wire Wire Line
	5800 1700 5850 1700
Text GLabel 5600 1200 2    50   Input ~ 0
VBAT
$Comp
L Device:C_Small C9
U 1 1
P 5800 1950
F 0 "C9" H 5850 2000 50  0000 L CNN
F 1 "100nF" H 5800 1850 50  0000 L CNN
F 2 "Capacitor_SMD:C_1206_3216Metric_Pad1.33x1.80mm_HandSolder" H 5800 1950 50  0001 C CNN
F 3 "https://lcsc.com/product-detail/Multilayer-Ceramic-Capacitors-MLCC-SMD-SMT_SAMSUNG_CL31B104KBCNNNC_100nF-104-10-50V_C24497.html/?href=jlc-SMT" H 5800 1950 50  0001 C CNN
F 4 "C24497" H 5800 1950 50  0001 C CNN "LCSC"
	1    5800 1950
	1    0    0    -1  
$EndComp
Wire Wire Line
	1050 5700 1150 5700
Wire Wire Line
	1400 6300 1450 6300
Wire Wire Line
	1050 5700 1050 6300
Wire Wire Line
	1100 6300 1050 6300
Connection ~ 1050 6300
Wire Wire Line
	1050 6300 1050 6500
Wire Wire Line
	1700 6300 1950 6300
Wire Wire Line
	1450 6300 1700 6300
Connection ~ 1700 6300
Wire Wire Line
	2200 6400 2200 6600
Wire Wire Line
	2200 6800 2200 7000
Wire Wire Line
	2400 5800 1950 5800
Wire Wire Line
	2600 5800 2900 5800
Wire Wire Line
	2900 5800 2900 6200
Wire Wire Line
	1950 5800 1950 6300
Wire Wire Line
	1950 6300 2100 6300
Wire Wire Line
	2200 6200 2100 6200
Wire Wire Line
	2100 6200 2100 6300
Connection ~ 2100 6300
Wire Wire Line
	2100 6300 2200 6300
Wire Wire Line
	3900 6200 4100 6200
Connection ~ 3900 6200
Wire Wire Line
	3100 6300 3250 6300
Wire Wire Line
	3250 6200 3700 6200
Wire Wire Line
	3250 6300 3250 6200
Connection ~ 3250 6300
Wire Wire Line
	3250 6300 3400 6300
Connection ~ 3250 6200
Wire Wire Line
	3100 6500 3250 6500
Wire Wire Line
	3250 6500 3250 6600
Connection ~ 3250 6500
Wire Wire Line
	3250 6500 3400 6500
Connection ~ 3250 6600
Wire Wire Line
	1300 2950 1450 2950
Wire Wire Line
	1300 3150 1400 3150
Wire Wire Line
	1300 3250 1400 3250
Text Notes 600  2600 0    118  ~ 0
Teensy USB Host Jack
Text Notes 2250 2900 0    79   ~ 0
VUSB Disconnect
Text Notes 2250 3500 0    79   ~ 0
LiPo Battery Jack
Text Notes 6750 5400 0    118  ~ 0
Sub Sheets
Text Notes 5450 1100 0    118  ~ 0
Battery Monitor
Text Notes 4250 5500 0    118  ~ 0
Power Breakouts
Wire Wire Line
	9150 5050 9150 4650
Wire Wire Line
	8850 4650 8850 4700
Wire Wire Line
	8850 5000 8850 5050
Wire Wire Line
	8050 4350 8050 4450
$Comp
L power:GND #PWR05
U 1 1
P 8050 4450
F 0 "#PWR05" H 8050 4200 50  0001 C CNN
F 1 "GND" H 8055 4277 50  0000 C CNN
F 2 "" H 8050 4450 50  0001 C CNN
F 3 "" H 8050 4450 50  0001 C CNN
	1    8050 4450
	1    0    0    -1  
$EndComp
$Comp
L Device:C_Small C1
U 1 1
P 3700 1950
F 0 "C1" H 3792 1996 50  0000 L CNN
F 1 "10uF" H 3792 1905 50  0000 L CNN
F 2 "Capacitor_SMD:C_1206_3216Metric_Pad1.33x1.80mm_HandSolder" H 3700 1950 50  0001 C CNN
F 3 "https://lcsc.com/product-detail/Multilayer-Ceramic-Capacitors-MLCC-SMD-SMT_SAMSUNG_CL31A106KBHNNNE_10uF-106-10-50V_C13585.html/?href=jlc-SMT" H 3700 1950 50  0001 C CNN
F 4 "C13585" H 3700 1950 50  0001 C CNN "LCSC"
	1    3700 1950
	-1   0    0    1   
$EndComp
Wire Wire Line
	3700 1850 3700 1200
Wire Wire Line
	3700 2050 3700 2250
Wire Wire Line
	3900 2050 3900 2250
Wire Wire Line
	3900 1650 3900 1850
Wire Wire Line
	4300 1850 4300 2250
Wire Wire Line
	4850 1450 4850 1850
Wire Wire Line
	4850 2050 4850 2250
$EndSCHEMATC
